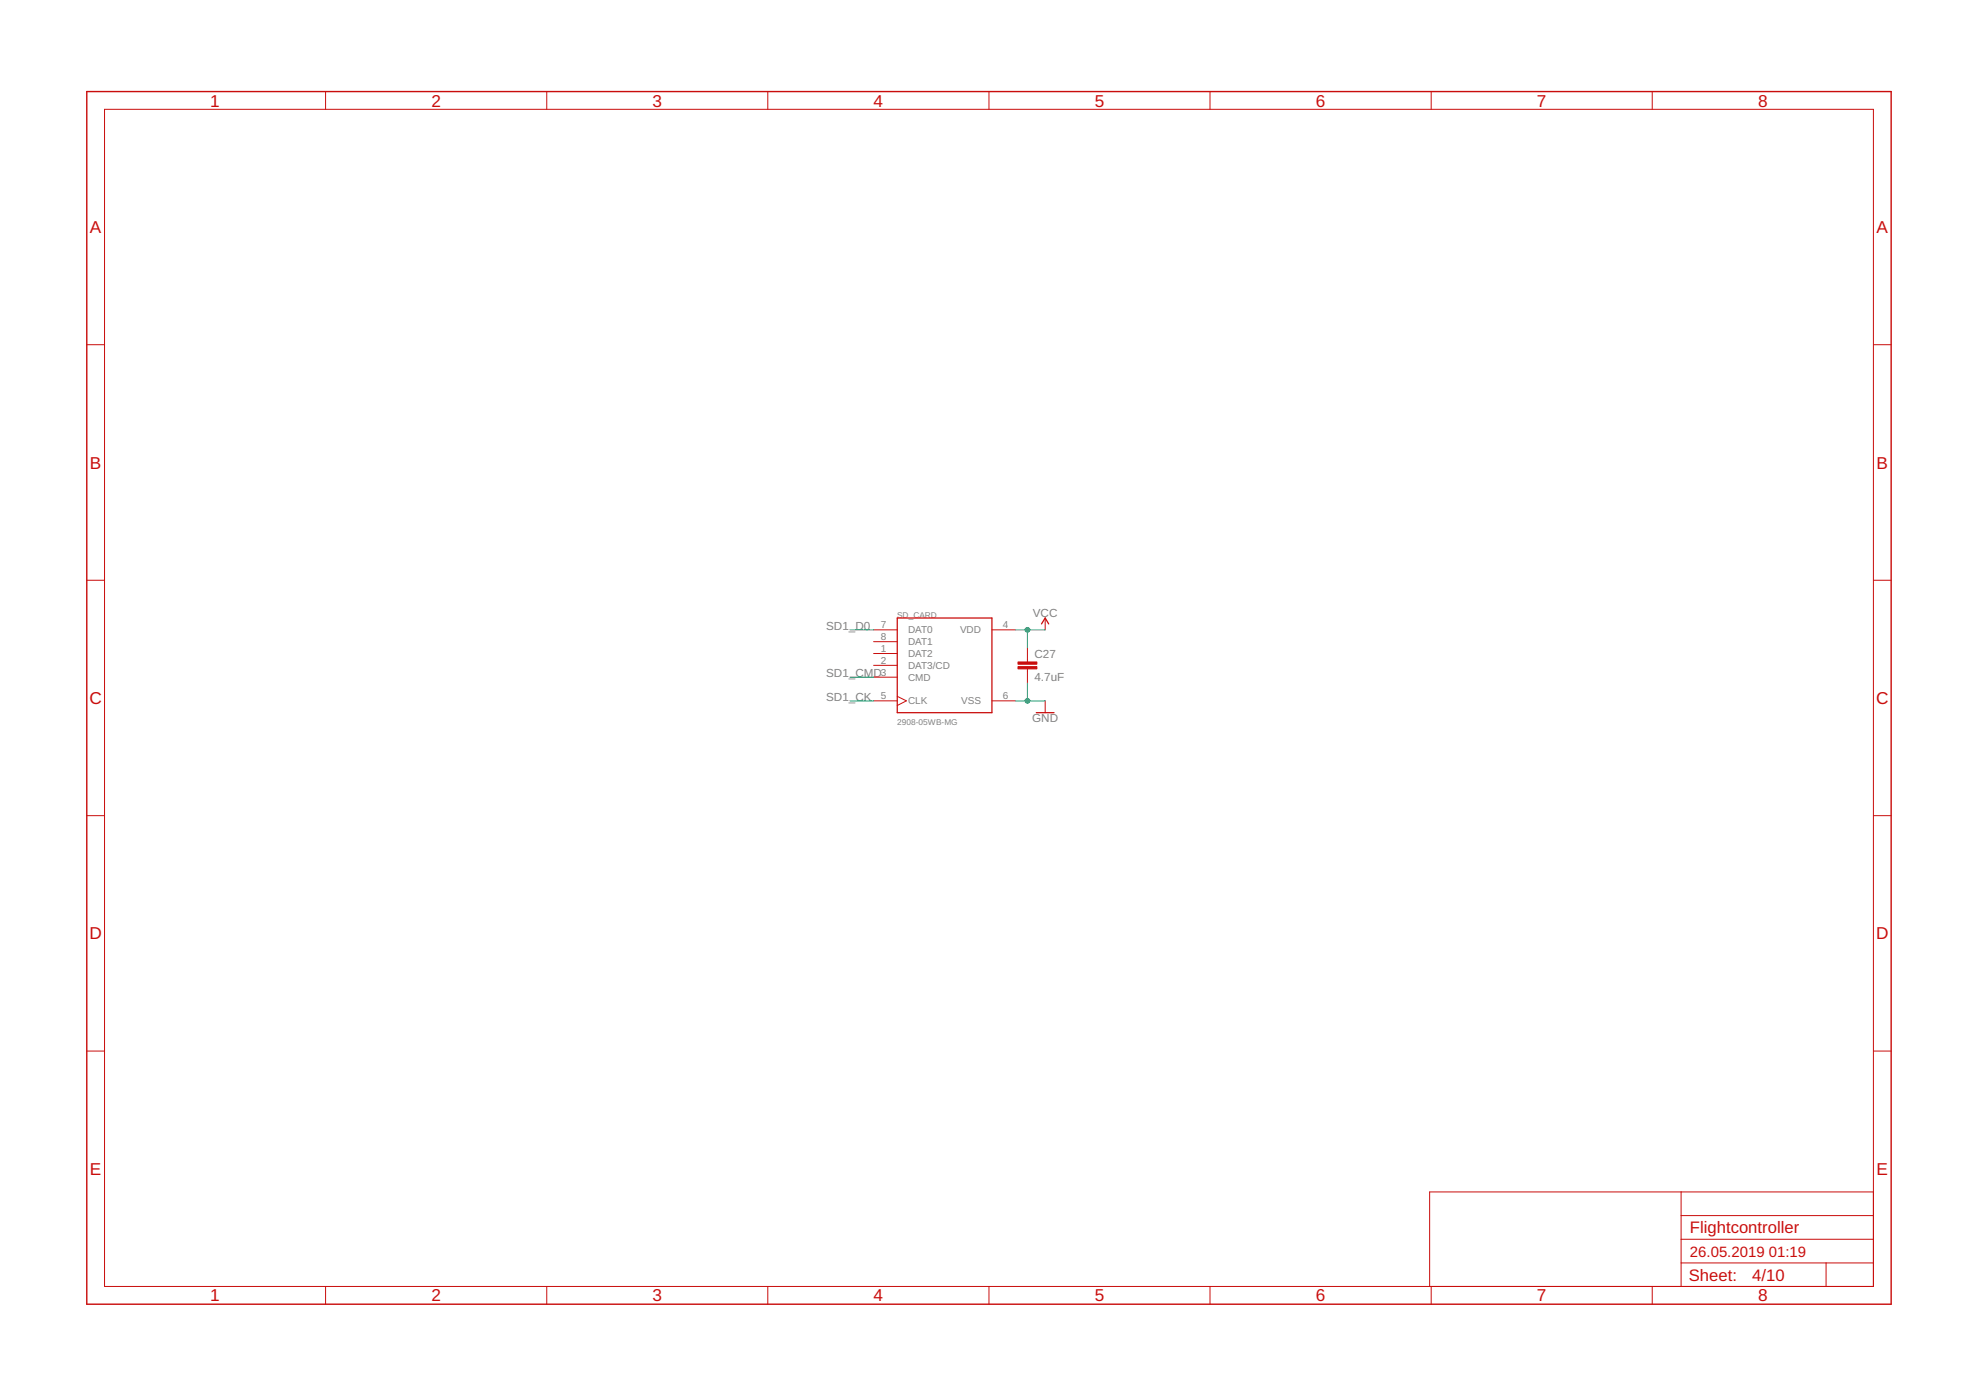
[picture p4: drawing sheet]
<svg xmlns="http://www.w3.org/2000/svg" width="297mm" height="210mm" viewBox="0 0 297 210" stroke-linecap="round" stroke-linejoin="round" font-family="sans-serif">
<path d="M134.8 92.9h14.2v14.2h-14.2zM156.5 93.7l.5-.8 .6 .8M155.7 107.1h2.7" fill="none" stroke="#c90d0c" stroke-width=".19"/>
<g fill="none" stroke="#c90d0c" stroke-width=".15">
<path d="M15.7 16.4h265.8v176.9h-265.8zM48.9 13.8v2.6M82.1 13.8v2.6M115.4 13.8v2.6M148.6 13.8v2.6M181.8 13.8v2.6M215 13.8v2.6M248.2 13.8v2.6M13 51.8h2.7M281.5 51.8h2.6M13 87.2h2.7M131.3 98.2h3.5"/>
<path d="M131.3 100h3.5M131.3 94.6h3.5M131.3 96.4h3.5M149 94.6h3.6M154.4 97.3v2.1M157 92.9v1.7M281.5 87.2h2.6M131.3 101.7h3.5M131.3 105.3h3.5M134.8 104.6l1.4 .7-1.4 .7M149 105.3h3.6M154.4 100.5v2.1"/>
<path d="M157 105.3v1.8M13 122.6h2.7M281.5 122.6h2.6M13 157.9h2.7M281.5 157.9h2.6M252.6 179.1v14.2M281.5 179.1h-66.7v14.2M48.9 193.3v2.7M82.1 193.3v2.7M115.4 193.3v2.7M148.6 193.3v2.7M181.8 193.3v2.7"/>
<path d="M215 193.3v2.7M248.2 193.3v2.7M252.6 189.8h28.9M252.6 186.2h28.9M252.6 182.6h28.9M274.4 189.8v3.5"/>
</g>
<g fill="#c90d0c" stroke="#c90d0c" stroke-width=".15">
<path d="M153 100.2h2.8v.3h-2.8z"/>
<path d="M153 99.5h2.8v.3h-2.8z"/>
</g>
<path d="M13 13.8h271.1v182.2h-271.1z" fill="none" stroke="#c90d0c" stroke-width=".21"/>
<path d="M127.7 94.6h3.6M152.6 94.6h4.4M154.4 94.6v2.7M127.7 105.3h3.6M127.7 101.7h3.6M152.6 105.3h4.4M154.4 102.6v2.7" fill="none" stroke="#0dab76" stroke-width=".15"/>
<g fill="#0dab76" stroke="#0dab76" stroke-width=".15">
<circle cx="154.4" cy="105.3" r=".36"/>
<circle cx="154.4" cy="94.6" r=".36"/>
</g>
<g font-size="2.6" fill="#c90d0c">
<text x="31.6" y="16">1</text>
<text x="64.8" y="16">2</text>
<text x="98" y="16">3</text>
<text x="131.3" y="16">4</text>
<text x="164.5" y="16">5</text>
<text x="197.7" y="16">6</text>
<text x="230.9" y="16">7</text>
<text x="264.1" y="16">8</text>
<text x="13.5" y="35">A</text>
<text x="282" y="35">A</text>
<text x="13.5" y="70.4">B</text>
<text x="282" y="70.4">B</text>
<text x="13.4" y="105.8">C</text>
<text x="281.9" y="105.8">C</text>
<text x="13.4" y="141.2">D</text>
<text x="281.9" y="141.2">D</text>
<text x="13.5" y="176.5">E</text>
<text x="282" y="176.5">E</text>
<text x="31.6" y="195.5">1</text>
<text x="64.8" y="195.5">2</text>
<text x="98" y="195.5">3</text>
<text x="131.3" y="195.5">4</text>
<text x="164.5" y="195.5">5</text>
<text x="197.7" y="195.5">6</text>
<text x="230.9" y="195.5">7</text>
<text x="264.1" y="195.5">8</text>
</g>
<g font-size="2.5" fill="#c90d0c">
<text x="253.9" y="185.3">Flightcontroller</text>
<text x="253.7" y="192.5">Sheet:</text>
<text x="263.3" y="192.4">4/10</text>
</g>
<g font-size="2.2" fill="#c90d0c">
<text x="253.9" y="188.9">26.05.2019</text>
<text x="265.7" y="188.9">01:19</text>
</g>
<g font-size="1.8" fill="#808080">
<text x="124.1" y="94.6">SD1_D0</text>
<text x="155.2" y="92.7">VCC</text>
<text x="124.1" y="101.8">SD1_CMD</text>
<text x="155.4" y="98.8">C27</text>
<text x="124.1" y="105.3">SD1_CK</text>
<text x="155.4" y="102.4">4.7uF</text>
<text x="155.1" y="108.5">GND</text>
</g>
<g font-size="1.5" fill="#808080">
<text x="132.3" y="94.4">7</text>
<text x="136.4" y="95.2">DAT0</text>
<text x="144.2" y="95.2">VDD</text>
<text x="150.7" y="94.4">4</text>
<text x="132.3" y="98">1</text>
<text x="132.3" y="99.7">2</text>
<text x="132.3" y="101.5">3</text>
<text x="132.3" y="96.2">8</text>
<text x="136.4" y="98.7">DAT2</text>
<text x="136.4" y="100.5">DAT3/CD</text>
<text x="136.4" y="97">DAT1</text>
<text x="132.3" y="105.1">5</text>
<text x="136.4" y="102.3">CMD</text>
<text x="136.4" y="105.8">CLK</text>
<text x="144.4" y="105.8">VSS</text>
<text x="150.7" y="105.1">6</text>
</g>
<g font-size="1.2" fill="#808080">
<text x="134.8" y="92.9">SD_CARD</text>
<text x="134.8" y="108.9">2908-05WB-MG</text>
</g>
</svg>
